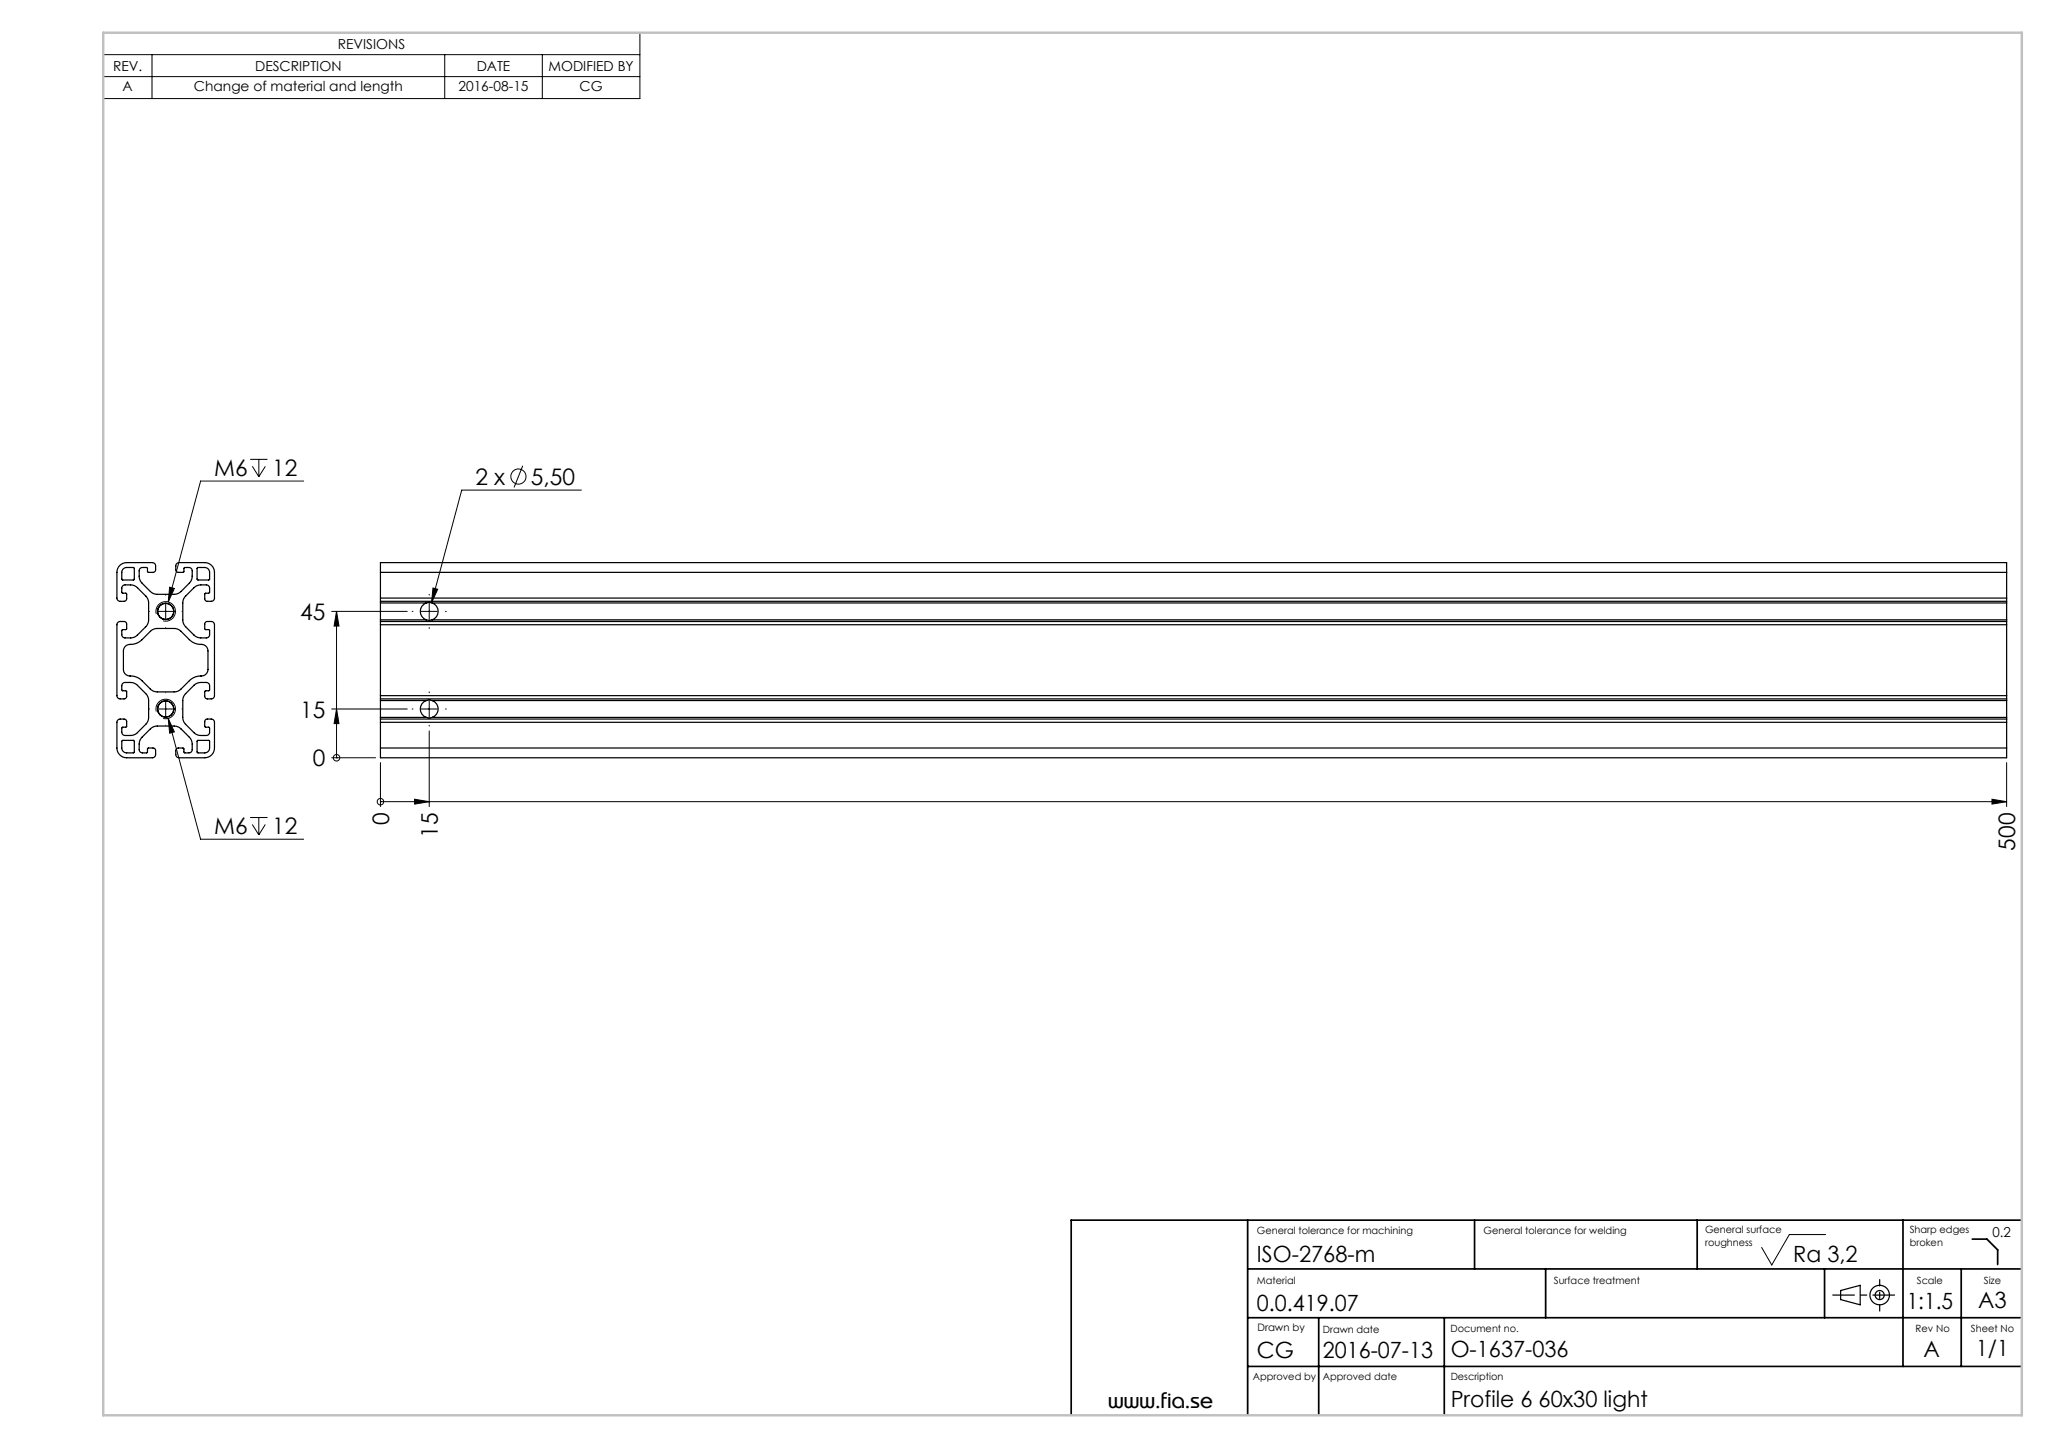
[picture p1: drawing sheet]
<svg xmlns="http://www.w3.org/2000/svg" width="420mm" height="297mm" viewBox="0 0 420 297" stroke-linecap="round" stroke-linejoin="round" font-family="sans-serif">
<g fill="none" stroke="#000" stroke-width=".2">
<path d="M21.2 6.7h110v13.5h-110zM21.2 11.2h110M21.2 15.7h110M31.2 11.2v9M91.2 11.2v9M111.2 11.2v9M51.3 94.2h3.5M51.7 95.6l1.4 2.1M53.1 94.2v3.5M54.4 95.6l-1.3 2.1M62.3 98.6h-21.2l-6.6 24.8M107.2 95.5l-1.8 4.4"/>
<path d="M119.2 100.5h-24.6l-6.1 23M32 125.8a2 2 0 0 1 1.8-2.5 2 2 0 0 1 2.2 2.2 2 2 0 0 1-2.6 1.8M32.3 125.3h3.3M34 123.7v3.3M34.8 120.4l.9 .2-1.2 2.8zM68 125.3h15.5M69 125.3l.5 3h-1zM69 125.3v30M86.3 125.3h3.3M87.7 123.5h-.1M88 123.7v3.3M88.8 120.5l.9 .3-1.2 2.7z"/>
<path d="M32 145.8a2 2 0 0 1 1.8-2.5 2 2 0 0 1 2.2 2.2 2 2 0 0 1-2.6 1.8M32.3 145.3h3.3M34 143.7v3.3M34.5 147.3l6.6 24.7h21.1M34.5 147.3l1.2 2.7-.9 .3zM68 145.3h15.5M68 155.3h9M69 145.3l.5 3h-1zM69 155.3h.1M78 156.3v9M86.3 145.3h3.3M88 149.8v15.5"/>
<path d="M88 143.7v3.3M411.3 156.3v9M51.3 167.6h3.5M51.7 169l1.4 2.1M53.1 167.6v3.5M54.4 169l-1.3 2.1M78 164.3h.1M78 164.3h333.3M85 163.8l3 .5-3 .5zM408.3 163.8l3 .5-3 .5zM374.2 253h-7.4l-3.6 6.3-2.1-3.6"/>
<circle cx="106.3" cy="97.7" r="1.56"/>
<circle cx="69" cy="155.3" r=".67"/>
<circle cx="78" cy="164.3" r=".67"/>
</g>
<g fill="none" stroke="#000" stroke-width=".25">
<path d="M24.5 115.9l.7-.4 .8-.2h5.4l.4 .4 .1 1.1a.53 .53 0 0 1-.5 .5h-1.1l-.2-1h-1l-.4 .2-.2 .4v1.4l.2 .6 .4 .6 1.9 1.9 .7 .3 4 .1 .6-.1 .7-.3 1.9-2 .5-.9v-1.5a.67 .67 0 0 0-.7-.7l-.9 .1-.2 .9h-1.1l-.4-.3-.1-1a.67 .67 0 0 1 .7-.7h5.3l.7 .2 .7 .4 .4 .7 .2 .7v5.3a.67 .67 0 0 1-.7 .7l-1-.1-.3-.4v-1.1l.9-.2 .1-.9a.67 .67 0 0 0-.7-.7h-1.5l-.9 .4-2 2-.4 .7v.6v4l.4 .7 1.9 1.9 .6 .4 .6 .1h1.4l.4-.1 .2-.4v-1l-.2-.1-.8-.1v-1.1a.53 .53 0 0 1 .5-.5h1.1l.3 .3 .1 .4v14.5a.67 .67 0 0 1-.7 .7l-1-.1-.3-.4v-1.1l.9-.2 .1-.9a.67 .67 0 0 0-.7-.7h-1.5l-.9 .4-2 2-.4 .7v.6v4l.4 .7 1.9 1.9 .6 .4 .6 .1h1.4l.4-.1 .2-.4v-1l-.2-.1-.8-.1v-1.1a.53 .53 0 0 1 .5-.5h1.1l.4 .5v5.4a2 2 0 0 1-2 2h-5.4l-.5-.4-.1-1a.53 .53 0 0 1 .6-.6l1 .1 .2 .9h1.1l.3-.2 .2-.3v-1.5l-.2-.5-.4-.7-1.8-1.8-.7-.4-4.1-.1-.5 .1-.7 .4-2 2-.4 .8-.1 1.6a.67 .67 0 0 0 .7 .6h1l.2-1h1.1l.4 .3v1.1a.67 .67 0 0 1-.7 .6h-5.2l-.8-.1-.7-.5-.4-.6-.1-.8v-5.2a.67 .67 0 0 1 .6-.7h1l.4 .4-.1 1.1-.9 .2v1a.67 .67 0 0 0 .6 .7l1.5-.1 .9-.4 2-2 .3-.5 .2-.8-.1-4-.4-.7-1.8-1.8-.7-.5-.5-.1h-1.5l-.3 .2-.2 .3v1.1l.9 .2 .1 1a.53 .53 0 0 1-.6 .6l-1-.1-.3-.2-.1-.4v-14.5a.67 .67 0 0 1 .6-.7h1l.4 .4-.1 1.1-.9 .2v1a.67 .67 0 0 0 .6 .7l1.5-.1 .9-.4 2-2 .3-.5 .2-.8-.1-4-.4-.7-1.8-1.8-.7-.5-.5-.1h-1.5l-.3 .2-.2 .3v1.1l.9 .2 .1 1a.53 .53 0 0 1-.6 .6l-1-.1-.4-.5v-5.4l.1-.7zM25.3 116.6l.5-.3 1.7 .1v2.4h-2.5v-1.7zM40.5 116.4l1.5-.1a1 1 0 0 1 1 1l-.1 1.6h-2.4l-.1-.2zM78 117.3v-2h333.3v2M78 117.3v5.3M78 117.3h333.3M411.3 117.3v5.3M25.7 132.5l.7-.4a3.6 3.6 0 0 0 2.7-1l2-1.9 1.1-.4 4.1 .1 .7 .4 1.8 1.8a4.2 4.2 0 0 0 3 1.1l.4 .3 .4 .7v4a1.45 1.45 0 0 1-1.8 1.4l-1.5 .5-2.3 2.3-1.1 .4-4.2-.1-.7-.3-1.9-1.9a4.2 4.2 0 0 0-3-1l-.6-.5-.2-.8v-3.8zM78 127.4v.7M78 122.6v.7M78 123.3v.3M78 127v.4"/>
<path d="M78 123.6v3.4M78 128.1v14.5M78 128.1h333.3M78 127.4h333.3M78 122.6h333.3M78 123.3h333.3M78 123.6h9.4M78 127h9.4M87.4 123.6l.6-.1 .6 .1M87.4 127l.6 .2 .6-.2M87.4 123.6a1.83 1.83 0 0 0-1.3 1.7 1.83 1.83 0 0 0 1.3 1.7M88.6 123.6a1.83 1.83 0 0 1 1.2 1.7 1.83 1.83 0 0 1-1.2 1.7"/>
<path d="M88.6 123.6h322.7M88.6 127h322.7M411.3 127.4v.7M411.3 122.6v.7M411.3 123.3v.3M411.3 127v.4M411.3 123.6v3.4M411.3 128.1v14.5M25 151.8h2.3l.2 .1v2.3l-1.5 .1a1 1 0 0 1-1-1zM40.5 151.8h2.4l.1 1.5a1 1 0 0 1-1 1l-1.6-.1zM78 147.4v.7M78 153.3v2h333.3v-2"/>
<path d="M78 142.6v.7M78 143.3v.3M78 147v.4M78 147.4h333.3M78 148.1h333.3M78 153.3h333.3M78 143.6v3.4M78 148.1v5.2M78 142.6h333.3M78 143.3h333.3M78 143.6h9.4M78 147h9.4"/>
<path d="M87.4 143.6l.6-.1 .6 .1M87.4 147l.6 .2 .6-.2M87.4 143.6a1.83 1.83 0 0 0-1.3 1.7 1.83 1.83 0 0 0 1.3 1.7M88.6 143.6a1.83 1.83 0 0 1 1.2 1.7 1.83 1.83 0 0 1-1.2 1.7M88.6 143.6h322.7M88.6 147h322.7M411.3 147.4v.7M411.3 142.6v.7M411.3 143.3v.3M411.3 147v.4M411.3 143.6v3.4M411.3 148.1v5.2"/>
<path d="M377.3 264.5l4-1.1v4l-4-1z"/>
<circle cx="34" cy="125.3" r="1.67"/>
<circle cx="34" cy="125.3" r="1.68"/>
<circle cx="34" cy="145.3" r="1.67"/>
<circle cx="34" cy="145.3" r="1.68"/>
<circle cx="385.3" cy="265.4" r="2"/>
<circle cx="385.3" cy="265.4" r=".93"/>
</g>
<g fill="none" stroke="#000" stroke-width=".2" stroke-dasharray="15.2 1.3 1.3 1.3">
<path d="M30.6 125.3h.1M34 122h.1M34 128.7h.1M37.3 125.3h.1M84.6 125.3h-.1M88 122v-.2M88 128.7v.1M91.3 125.3h.2M30.6 145.3h.1M34 142h.1M34 148.7h.1M37.3 145.3h.1"/>
<path d="M84.6 145.3h-.1M88 142v-.2M88 148.7v.1M91.3 145.3h.2"/>
</g>
<path d="M388.3 265.4h-12.6" fill="none" stroke="#000" stroke-width=".25" stroke-dasharray="15.2 1.3 1.3 1.3" stroke-dashoffset="10.8"/>
<path d="M385.3 268.7v-6.4" fill="none" stroke="#000" stroke-width=".25" stroke-dasharray="15.2 1.3 1.3 1.3" stroke-dashoffset="13.9"/>
<g fill="none" stroke="#000" stroke-width=".35">
<path d="M255.7 250.1v40M302.3 250.1v10M347.9 250.1v10M390.1 250.1v30M404.3 254h3l2.2 2.2v3M414.4 250.1h-194.8v40M255.7 270.1h158.7M255.7 260.1h158.7M270.3 270.1v20M296 270.1v20M316.8 260.1v10M374 260.1v10"/>
<path d="M402 260.1v20M255.7 280.1h158.7"/>
</g>
<path d="M21.2 6.7h393.2v283.4h-393.2z" fill="none" stroke="#c0c0c0" stroke-width=".5"/>
<g fill="#000">
<path d="M88.8 120.5l-.3 3 1.2-2.7zM34.5 147.3l.3 3 .9-.3zM34.8 120.4l-.3 3 1.2-2.8z"/>
<path d="M69 145.3l.5 3h-1zM69 125.3l.5 3h-1z"/>
<path d="M408.3 163.8l3 .5-3 .5zM85 163.8l3 .5-3 .5z"/>
</g>
<g font-size="4.7">
<text x="43.9" y="97.5">M6</text>
<text x="55.8" y="97.5">12</text>
<text x="97.4" y="99.4">2 x</text>
<text x="108.8" y="99.4">5,50</text>
<text x="61.5" y="127.1">45</text>
<text x="61.5" y="147.1">15</text>
<text x="64.1" y="157.1">0</text>
<text x="43.9" y="170.9">M6</text>
<text x="55.8" y="170.9">12</text>
<text x="79.7" y="169.2" transform="rotate(-90 79.7 169.2)">0</text>
<text x="89.7" y="171.8" transform="rotate(-90 89.7 171.8)">15</text>
<text x="413.1" y="174.4" transform="rotate(-90 413.1 174.4)">500</text>
</g>
<g font-size="4.6">
<text x="257.6" y="258.6">ISO-2768-m</text>
<text x="367.6" y="258.6">Ra 3,2</text>
<text x="257.6" y="268.6">0.0.419.07</text>
<text x="390.8" y="268.3">1:1.5</text>
<text x="405.5" y="268">A3</text>
<text x="257.6" y="278.4">CG</text>
<text x="271.1" y="278.4">2016-07-13</text>
<text x="297.4" y="278.1">O-1637-036</text>
<text x="394.3" y="278.1">A</text>
<text x="405.1" y="277.9">1/1</text>
<text x="297.4" y="288.4">Profile 6 60x30 light</text>
</g>
<text font-size="4.2" x="227.2" y="288.5">www.fia.se</text>
<g font-size="2.8">
<text x="69.2" y="10">REVISIONS</text>
<text x="23.2" y="14.5">REV.</text>
<text x="52.3" y="14.5">DESCRIPTION</text>
<text x="97.7" y="14.5">DATE</text>
<text x="112.4" y="14.5">MODIFIED BY</text>
<text x="25.1" y="18.7">A</text>
<text x="39.8" y="18.7">Change of material and length</text>
<text x="94" y="18.7">2016-08-15</text>
<text x="118.8" y="18.7">CG</text>
<text x="408.4" y="253.5">0.2</text>
</g>
<text font-size="2.1" x="257.7" y="272.8">Drawn by</text>
<g font-size="2">
<text x="257.6" y="252.9">General tolerance for machining</text>
<text x="304.1" y="252.9">General tolerance for welding</text>
<text x="349.5" y="252.8">General surface</text>
<text x="349.5" y="255.4">roughness</text>
<text x="391.4" y="252.8">Sharp edges</text>
<text x="391.4" y="255.4">broken</text>
<text x="257.6" y="263.2">Material</text>
<text x="318.5" y="263.2">Surface treatment</text>
<text x="392.9" y="263.2">Scale</text>
<text x="406.6" y="263.2">Size</text>
<text x="271.1" y="273.2">Drawn date</text>
<text x="297.3" y="273">Document no.</text>
<text x="392.7" y="273">Rev No</text>
<text x="404" y="273">Sheet No</text>
<text x="256.8" y="282.9">Approved by</text>
<text x="271.1" y="282.8">Approved date</text>
<text x="297.4" y="282.8">Description</text>
</g>
</svg>
